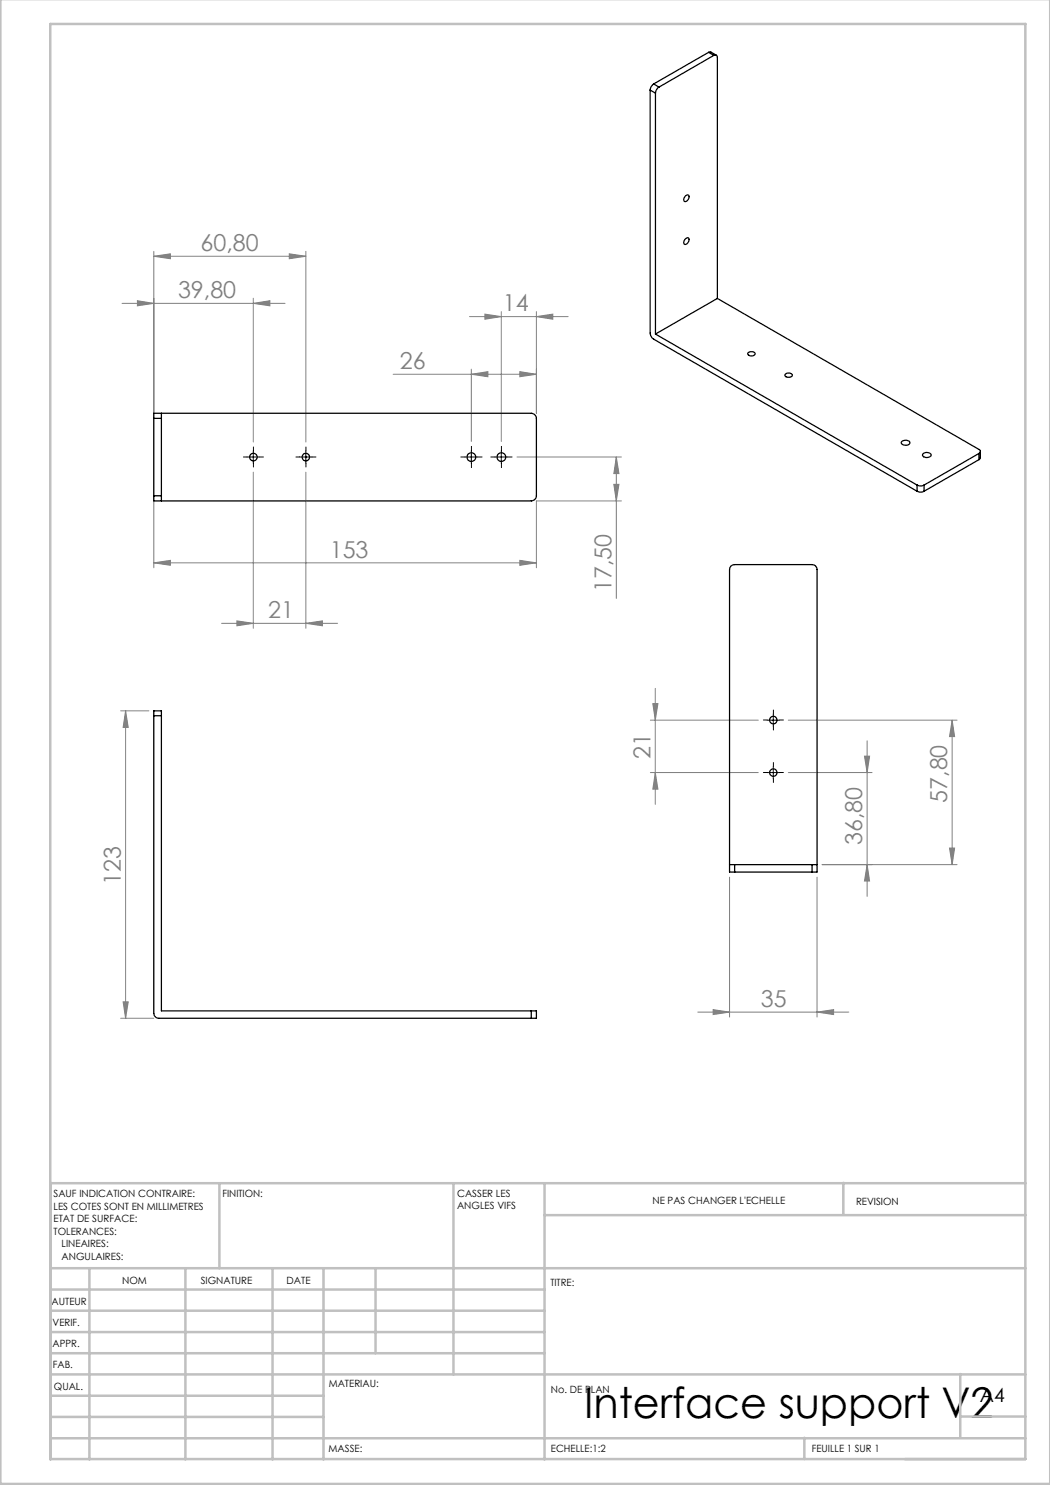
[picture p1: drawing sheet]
<svg xmlns="http://www.w3.org/2000/svg" width="210mm" height="297mm" viewBox="0 0 210 297" stroke-linecap="round" stroke-linejoin="round" font-family="sans-serif">
<g fill="none" stroke="#808080" stroke-width=".2">
<path d="M30.8 51.3l3.3-.5v.9zM30.8 50.3v32.4M30.8 51.3h30.4M50.7 59.7v28.7M57.9 50.8l3.3 .5-3.3 .4zM61.2 50.3v38.1M24.4 60.7h32.6M27.5 60.1l3.3 .6-3.3 .5zM50.7 60.7l3.3-.6v1.1zM78.6 74.9h28.7M93.9 63.3h19.7M94.3 74.9l3.3-.6v1z"/>
<path d="M94.3 73.8v14.5M97 62.8l3.3 .5-3.3 .5zM100.3 62.3v26M104 74.3l3.3 .6-3.3 .4zM107.3 63.3l3.3-.5v1zM107.3 62.3v20.4M50.7 94.4v31.3M61.2 94.4v31.3M103.4 91.4h20.9M122.8 96.9h1l-.5 3.3zM123.3 91.4l.5 3.3h-1zM123.3 91.4v28.3"/>
<path d="M30.8 112.6l3.3-.5v1zM30.8 100.2v13.4M30.8 112.6h76.5M104 112.1l3.3 .5-3.3 .5zM124.3 100.2h-17v13.4M44.3 124.7h23.2M47.4 124.2l3.3 .5-3.3 .5zM61.2 124.7l3.3-.5v1zM131.1 137.7v23.2M24.1 142.2h5.7M25.1 142.2l.5 3.3h-1zM25.1 142.2v61.5"/>
<path d="M130.1 154.5h21.6M130.1 144h21.6M130.6 140.7h1l-.5 3.3zM131.1 154.5l.5 3.3h-1zM157.7 154.5h16.7M157.7 144h33.7M172.9 151.2h1l-.5 3.3zM173.4 148.2v31.1M190.4 144v28.9M190.4 144l.5 3.3h-1zM145.9 175.4v28M163.4 175.4v28"/>
<path d="M164.4 172.9h27M173.4 172.9l.5 3.3h-1zM189.9 169.6h1l-.5 3.3zM24.1 203.7h6.7M24.6 200.4h1l-.5 3.3zM139.6 202.4h30.2M142.6 201.9l3.3 .5-3.3 .5zM163.4 202.4l3.3-.5v1z"/>
</g>
<g fill="none" stroke="#000" stroke-width=".2" stroke-dasharray="30.5 1.3 1.3 1.3">
<path d="M49.4 91.4h-.7M50.7 90.2v-.8M50.7 92.7v.7M51.9 91.4h.8M59.9 91.4h-.7M61.2 90.2v-.8M61.2 92.7v.7M62.4 91.4h.8M93 91.4h-.8M94.3 90.2v-.9M94.3 92.7v.8M95.5 91.4h.9"/>
<path d="M99 91.4h-.8M100.3 90.2v-.9M100.3 92.7v.8M101.5 91.4h.9M153.4 154.5h-.7M153.4 144h-.7M154.7 153.3v-.8M154.7 155.8v.7M154.7 142.8v-.8M154.7 145.3v.7M155.9 154.5h.8M155.9 144h.8"/>
</g>
<path d="M49.4 91.4h2.5M50.7 90.2v2.5M59.9 91.4h2.5M61.2 90.2v2.5M93 91.4h2.5M94.3 90.2v2.5M99 91.4h2.5M100.3 90.2v2.5M153.4 154.5h2.5M153.4 144h2.5M154.7 142.8v2.5M154.7 153.3v2.5" fill="none" stroke="#000" stroke-width=".2"/>
<g fill="none" stroke="#c0c0c0" stroke-width=".5">
<path d="M.1 -.1v296.9h209.9v-296.9M10.1 4.8h195v287h-195zM43.9 236.6v17M90.7 236.6v38.3M108.9 236.6v55.3M168.7 236.6v6.3M205.1 236.6h-195v55.3M10.1 253.6h195M10.1 257.9h98.8M17.9 253.6v38.3M37.1 253.6v38.3M54.5 253.6v38.3"/>
<path d="M64.7 253.6v38.3M75.1 253.6v17M108.9 243h96.2M10.1 270.6h98.8M10.1 266.4h98.8M10.1 262.1h98.8M10.1 279.1h54.6M10.1 274.9h195M192.1 274.8v12.7M10.1 287.7h195M10.1 283.4h54.6M160.9 287.5v4.3"/>
<path d="M192.1 283.3h13"/>
</g>
<g fill="#808080">
<path d="M30.8 112.6l3.3-.5v1zM104 112.1l3.3 .5-3.3 .5zM27.5 60.1l3.3 .6-3.3 .5zM50.7 60.7l3.3-.6v1.1zM30.8 51.3l3.3-.5v.9zM57.9 50.8l3.3 .5-3.3 .4zM97 62.8l3.3 .5-3.3 .5zM107.3 63.3l3.3-.5v1zM94.3 74.9l3.3-.6v1zM104 74.3l3.3 .6-3.3 .4zM47.4 124.2l3.3 .5-3.3 .5zM61.2 124.7l3.3-.5v1z"/>
<path d="M173.4 172.9l.5 3.3h-1zM172.9 151.2h1l-.5 3.3zM189.9 169.6h1l-.5 3.3zM190.4 144l.5 3.3h-1z"/>
<path d="M25.1 142.2l.5 3.3h-1zM24.6 200.4h1l-.5 3.3zM130.6 140.7h1l-.5 3.3zM131.1 154.5l.5 3.3h-1z"/>
<path d="M123.3 91.4l.5 3.3h-1zM122.8 96.9h1l-.5 3.3z"/>
<path d="M142.6 201.9l3.3 .5-3.3 .5zM163.4 202.4l3.3-.5v1z"/>
</g>
<g fill="none" stroke="#000" stroke-width=".25">
<path d="M130 18v48.6a1.6 1.6 0 0 0 .7 1.2l52.7 30.4M130 18l1.1 .6M130.7 16.8a1.6 1.6 0 0 0-.7 1.2M130.7 16.8l1.1 .6M131.1 18.6v48.2M131.8 17.4a1.62 1.62 0 0 0-.7 1.2M141.7 10.5l.4-.1 1.2 .6M141.7 10.5l1.1 .6M141.7 10.5l-11 6.3M142.8 11.1a.44 .44 0 0 1 .5-.1 .44 .44 0 0 1 .2 .5v48.2M142.8 11.1l-11 6.3M137.1 39.2l.5-.2a.78 .78 0 0 1 .1 .9 .78 .78 0 0 1-.9 .3v-.4z"/>
<path d="M137.1 47.7l.5-.1a.78 .78 0 0 1 .1 .9 .78 .78 0 0 1-.9 .3v-.5zM143.5 59.7l52.3 30.2a.43 .43 0 0 1 .3 .4 .43 .43 0 0 1-.3 .4M143.5 59.7l-12.4 7.1M131.1 66.8l52.3 30.2M149.6 70.6a.89 .89 0 0 1 1.4 .2 .86 .86 0 0 1-1.5-.1zM157.1 74.9a.87 .87 0 0 1 1.4 .2 .85 .85 0 0 1-1.5-.1zM30.8 83.7v-1h75.5a1.09 1.09 0 0 1 1 1v15.5a1.09 1.09 0 0 1-1 1h-75.5v-1M30.8 83.7v15.5M30.8 83.7h1.5M30.8 99.2h1.5M32.3 82.7v1M32.3 99.2v1"/>
<path d="M32.3 83.7v15.5M180.4 88.3a1.04 1.04 0 0 1 1.6 .3 1.03 1.03 0 0 1-1.8-.1zM183.4 98.2a1.5 1.5 0 0 0 1.4 0M183.4 97a1.5 1.5 0 0 0 1.4 0M183.4 97v1.2M184.5 90.8a1.03 1.03 0 0 1 1.7 .2 1 1 0 0 1-1.7 0zM184.8 97v1.2M195.8 90.7l-11 6.3M195.8 90.7v1.2M195.8 91.9l-11 6.3M196.1 90.3v1.3l-.3 .3M30.8 143.2v59.5a1.02 1.02 0 0 0 1 1h74.5"/>
<path d="M30.8 143.2v-1h1.5v1M30.8 143.2h1.5M32.3 143.2v59h74M145.9 172.9h1M146.9 174.4h-1v-60.5a.97 .97 0 0 1 1-1h15.5a.96 .96 0 0 1 1 1v60.5h-1M146.9 172.9v1.5M146.9 172.9h15.5M146.9 174.4h15.5M162.4 172.9h1M162.4 172.9v1.5M106.3 202.2h1v1.5h-1M106.3 202.2v1.5"/>
<circle cx="50.7" cy="91.4" r=".76"/>
<circle cx="61.2" cy="91.4" r=".75"/>
<circle cx="94.3" cy="91.4" r=".88"/>
<circle cx="100.3" cy="91.4" r=".87"/>
<circle cx="154.7" cy="144" r=".75"/>
<circle cx="154.7" cy="154.5" r=".74"/>
</g>
<text font-size="8.5" x="116.8" y="283.5">Interface support V2</text>
<g font-size="4.7" fill="#808080">
<text x="40.1" y="50.2">60,80</text>
<text x="35.6" y="59.6">39,80</text>
<text x="100.6" y="62.3">14</text>
<text x="79.9" y="73.8">26</text>
<text x="65.9" y="111.5">153</text>
<text x="122.3" y="118.4" transform="rotate(-90 122.3 118.4)">17,50</text>
<text x="53.6" y="123.6">21</text>
<text x="130.1" y="151.7" transform="rotate(-90 130.1 151.7)">21</text>
<text x="189.4" y="160.6" transform="rotate(-90 189.4 160.6)">57,80</text>
<text x="172.4" y="169.1" transform="rotate(-90 172.4 169.1)">36,80</text>
<text x="24.1" y="177.1" transform="rotate(-90 24.1 177.1)">123</text>
<text x="152.2" y="201.4">35</text>
</g>
<text font-size="3.9" x="196" y="280.4">A4</text>
<g font-size="2">
<text x="10.7" y="239.5">SAUF INDICATION CONTRAIRE:</text>
<text x="44.5" y="239.5">FINITION:</text>
<text x="91.4" y="239.4">CASSER LES</text>
<text x="10.7" y="242">LES COTES SONT EN MILLIMETRES</text>
<text x="10.7" y="244.5">ETAT DE SURFACE:</text>
<text x="91.4" y="241.9">ANGLES VIFS</text>
<text x="130.5" y="240.8">NE PAS CHANGER L'ECHELLE</text>
<text x="171.2" y="241">REVISION</text>
<text x="10.7" y="247">TOLERANCES:</text>
<text x="12.3" y="249.5">LINEAIRES:</text>
<text x="12.3" y="252">ANGULAIRES:</text>
<text x="24.4" y="256.9">NOM</text>
<text x="40.1" y="256.8">SIGNATURE</text>
<text x="57.3" y="256.8">DATE</text>
<text x="110.1" y="257.1">TITRE:</text>
<text x="10.3" y="260.9">AUTEUR</text>
<text x="10.5" y="269.3">APPR.</text>
<text x="10.5" y="265.2">VERIF.</text>
<text x="10.6" y="273.6">FAB.</text>
<text x="10.8" y="278">QUAL.</text>
<text x="65.8" y="277.4">MATERIAU:</text>
<text x="110.2" y="278.5">No. DE PLAN</text>
<text x="65.7" y="290.4">MASSE:</text>
<text x="110.2" y="290.5">ECHELLE:1:2</text>
<text x="162.4" y="290.4">FEUILLE 1 SUR 1</text>
</g>
</svg>
